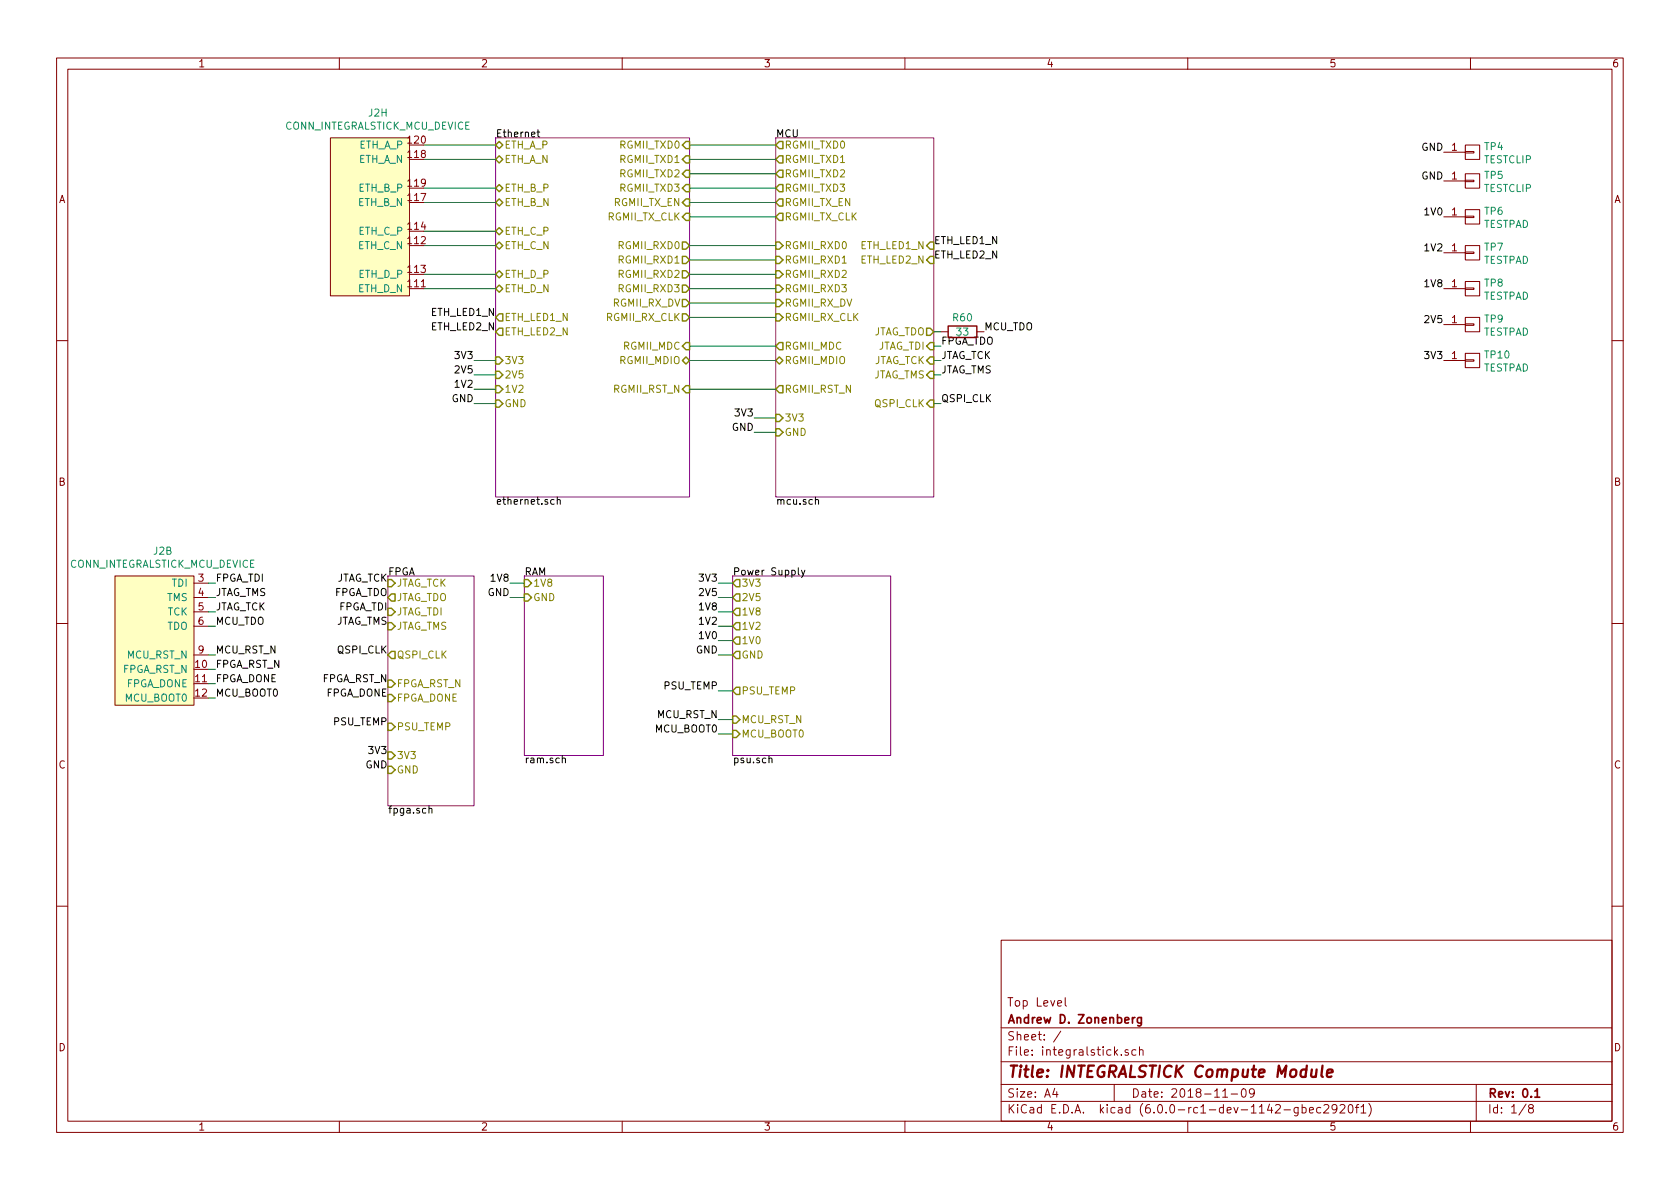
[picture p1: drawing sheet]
EESchema Schematic File Version 4
LIBS:integralstick-cache
EELAYER 29 0
EELAYER END
$Descr A4 11693 8268
encoding utf-8
Sheet 1 8
Title "INTEGRALSTICK Compute Module"
Date "2018-11-09"
Rev "0.1"
Comp "Andrew D. Zonenberg"
Comment1 "Top Level"
Comment2 ""
Comment3 ""
Comment4 ""
$EndDescr
$Sheet
S 5100 4000 1100 1250
U 5B6B7005
F0 "Power Supply" 50
F1 "psu.sch" 50
F2 "MCU_RST_N" I L 5100 5000 50 
F3 "GND" O L 5100 4550 50 
F4 "3V3" O L 5100 4050 50 
F5 "1V8" O L 5100 4250 50 
F6 "PSU_TEMP" O L 5100 4800 50 
F7 "2V5" O L 5100 4150 50 
F8 "1V2" O L 5100 4350 50 
F9 "1V0" O L 5100 4450 50 
F10 "MCU_BOOT0" I L 5100 5100 50 
$EndSheet
$Sheet
S 3450 950  1350 2500
U 5B6B700F
F0 "Ethernet" 50
F1 "ethernet.sch" 50
F2 "ETH_A_P" B L 3450 1000 50 
F3 "ETH_A_N" B L 3450 1100 50 
F4 "ETH_B_P" B L 3450 1300 50 
F5 "ETH_B_N" B L 3450 1400 50 
F6 "ETH_C_P" B L 3450 1600 50 
F7 "ETH_C_N" B L 3450 1700 50 
F8 "ETH_D_P" B L 3450 1900 50 
F9 "ETH_D_N" B L 3450 2000 50 
F10 "RGMII_TXD0" I R 4800 1000 50 
F11 "RGMII_TXD1" I R 4800 1100 50 
F12 "RGMII_TXD2" I R 4800 1200 50 
F13 "RGMII_TXD3" I R 4800 1300 50 
F14 "RGMII_TX_CLK" I R 4800 1500 50 
F15 "RGMII_TX_EN" I R 4800 1400 50 
F16 "RGMII_RXD3" O R 4800 2000 50 
F17 "RGMII_RXD2" O R 4800 1900 50 
F18 "RGMII_RXD1" O R 4800 1800 50 
F19 "RGMII_RXD0" O R 4800 1700 50 
F20 "RGMII_RX_DV" O R 4800 2100 50 
F21 "RGMII_RX_CLK" O R 4800 2200 50 
F22 "RGMII_MDC" I R 4800 2400 50 
F23 "RGMII_MDIO" B R 4800 2500 50 
F24 "RGMII_RST_N" I R 4800 2700 50 
F25 "ETH_LED1_N" O L 3450 2200 50 
F26 "ETH_LED2_N" O L 3450 2300 50 
F27 "3V3" I L 3450 2500 50 
F28 "1V2" I L 3450 2700 50 
F29 "GND" I L 3450 2800 50 
F30 "2V5" I L 3450 2600 50 
$EndSheet
$Sheet
S 2700 4000 600  1600
U 5B6B702C
F0 "FPGA" 50
F1 "fpga.sch" 50
F2 "JTAG_TCK" I L 2700 4050 50 
F3 "JTAG_TDO" O L 2700 4150 50 
F4 "JTAG_TDI" I L 2700 4250 50 
F5 "JTAG_TMS" I L 2700 4350 50 
F6 "QSPI_CLK" O L 2700 4550 50 
F7 "FPGA_RST_N" I L 2700 4750 50 
F8 "FPGA_DONE" I L 2700 4850 50 
F9 "PSU_TEMP" I L 2700 5050 50 
F10 "3V3" I L 2700 5250 50 
F11 "GND" I L 2700 5350 50 
$EndSheet
$Sheet
S 3650 4000 550  1250
U 5B6B703A
F0 "RAM" 50
F1 "ram.sch" 50
F2 "1V8" I L 3650 4050 50 
F3 "GND" I L 3650 4150 50 
$EndSheet
$Sheet
S 5400 950  1100 2500
U 5B6B7044
F0 "MCU" 50
F1 "mcu.sch" 50
F2 "JTAG_TMS" I R 6500 2600 50 
F3 "JTAG_TCK" I R 6500 2500 50 
F4 "JTAG_TDI" I R 6500 2400 50 
F5 "JTAG_TDO" O R 6500 2300 50 
F6 "RGMII_TX_CLK" O L 5400 1500 50 
F7 "RGMII_TX_EN" O L 5400 1400 50 
F8 "RGMII_TXD0" O L 5400 1000 50 
F9 "RGMII_TXD1" O L 5400 1100 50 
F10 "RGMII_TXD2" O L 5400 1200 50 
F11 "RGMII_TXD3" O L 5400 1300 50 
F12 "RGMII_RX_CLK" I L 5400 2200 50 
F13 "RGMII_RX_DV" I L 5400 2100 50 
F14 "RGMII_RXD0" I L 5400 1700 50 
F15 "RGMII_RXD1" I L 5400 1800 50 
F16 "RGMII_RXD2" I L 5400 1900 50 
F17 "RGMII_RXD3" I L 5400 2000 50 
F18 "RGMII_MDIO" B L 5400 2500 50 
F19 "RGMII_MDC" O L 5400 2400 50 
F20 "RGMII_RST_N" O L 5400 2700 50 
F21 "ETH_LED1_N" I R 6500 1700 50 
F22 "ETH_LED2_N" I R 6500 1800 50 
F23 "3V3" I L 5400 2900 50 
F24 "GND" I L 5400 3000 50 
F25 "QSPI_CLK" I R 6500 2800 50 
$EndSheet
Wire Wire Line
	5400 1000 4800 1000
Wire Wire Line
	4800 1100 5400 1100
Wire Wire Line
	5400 1200 4800 1200
Wire Wire Line
	4800 1300 5400 1300
Wire Wire Line
	5400 1400 4800 1400
Wire Wire Line
	4800 1500 5400 1500
Wire Wire Line
	5400 1700 4800 1700
Wire Wire Line
	4800 1800 5400 1800
Wire Wire Line
	5400 1900 4800 1900
Wire Wire Line
	4800 2000 5400 2000
Wire Wire Line
	5400 2100 4800 2100
Wire Wire Line
	4800 2200 5400 2200
Wire Wire Line
	5400 2400 4800 2400
Wire Wire Line
	4800 2500 5400 2500
Wire Wire Line
	5400 2700 4800 2700
Wire Wire Line
	2950 1000 3450 1000
Wire Wire Line
	3450 1100 2950 1100
Wire Wire Line
	2950 1300 3450 1300
Wire Wire Line
	3450 1400 2950 1400
Wire Wire Line
	2950 1700 3450 1700
Wire Wire Line
	3450 1600 2950 1600
Wire Wire Line
	2950 1900 3450 1900
Wire Wire Line
	3450 2000 2950 2000
$Comp
L special-azonenberg:CONN_INTEGRALSTICK_MCU_DEVICE J?
U 8 1
P 2850 2050
AR Path="/5B6B7044/5BA274E9" Ref="J?"  Part="7" 
AR Path="/5BA274E9" Ref="J2"  Part="8" 
F 0 "J2" H 3069 3325 50  0000 C CNN
F 1 "CONN_INTEGRALSTICK_MCU_DEVICE" H 3069 3234 50  0000 C CNN
F 2 "" H 2850 2050 50  0001 C CNN
F 3 "" H 2850 2050 50  0001 C CNN
	8    2850 2050
	-1   0    0    -1  
$EndComp
Text Label 3450 2200 2    50   ~ 0
ETH_LED1_N
Text Label 3450 2300 2    50   ~ 0
ETH_LED2_N
Text Label 6500 1700 0    50   ~ 0
ETH_LED1_N
Text Label 6500 1800 0    50   ~ 0
ETH_LED2_N
Text Label 5250 2900 2    50   ~ 0
3V3
Wire Wire Line
	5250 2900 5400 2900
Text Label 5250 3000 2    50   ~ 0
GND
Wire Wire Line
	5250 3000 5400 3000
Text Label 3300 2500 2    50   ~ 0
3V3
Wire Wire Line
	3300 2500 3450 2500
Text Label 3300 2600 2    50   ~ 0
2V5
Wire Wire Line
	3300 2600 3450 2600
Text Label 3300 2700 2    50   ~ 0
1V2
Wire Wire Line
	3300 2700 3450 2700
Text Label 3300 2800 2    50   ~ 0
GND
Wire Wire Line
	3300 2800 3450 2800
$Comp
L special-azonenberg:CONN_INTEGRALSTICK_MCU_DEVICE J2
U 2 1
P 1350 4900
F 0 "J2" H 1567 5975 50  0000 C CNN
F 1 "CONN_INTEGRALSTICK_MCU_DEVICE" H 1567 5884 50  0000 C CNN
F 2 "" H 1350 4900 50  0001 C CNN
F 3 "" H 1350 4900 50  0001 C CNN
	2    1350 4900
	-1   0    0    -1  
$EndComp
Text Label 1500 4050 0    50   ~ 0
FPGA_TDI
Wire Wire Line
	1500 4050 1450 4050
Text Label 2700 4250 2    50   ~ 0
FPGA_TDI
Text Label 1500 4350 0    50   ~ 0
MCU_TDO
Wire Wire Line
	1500 4350 1450 4350
Text Label 6850 2300 0    50   ~ 0
MCU_TDO
Wire Wire Line
	6550 2300 6500 2300
Text Label 6550 2400 0    50   ~ 0
FPGA_TDO
Wire Wire Line
	6550 2400 6500 2400
Text Label 2700 4150 2    50   ~ 0
FPGA_TDO
Text Label 1500 4150 0    50   ~ 0
JTAG_TMS
Wire Wire Line
	1500 4150 1450 4150
Text Label 2700 4350 2    50   ~ 0
JTAG_TMS
Text Label 6550 2600 0    50   ~ 0
JTAG_TMS
Wire Wire Line
	6550 2600 6500 2600
Text Label 6550 2500 0    50   ~ 0
JTAG_TCK
Wire Wire Line
	6550 2500 6500 2500
Text Label 1500 4250 0    50   ~ 0
JTAG_TCK
Wire Wire Line
	1500 4250 1450 4250
Text Label 2700 4050 2    50   ~ 0
JTAG_TCK
Text Label 2700 4550 2    50   ~ 0
QSPI_CLK
Text Label 6550 2800 0    50   ~ 0
QSPI_CLK
Wire Wire Line
	6550 2800 6500 2800
Text Label 2700 4750 2    50   ~ 0
FPGA_RST_N
Text Label 1500 4650 0    50   ~ 0
FPGA_RST_N
Wire Wire Line
	1500 4650 1450 4650
Text Label 2700 4850 2    50   ~ 0
FPGA_DONE
Text Label 1500 4750 0    50   ~ 0
FPGA_DONE
Wire Wire Line
	1500 4750 1450 4750
Text Label 1500 4550 0    50   ~ 0
MCU_RST_N
Wire Wire Line
	1500 4550 1450 4550
Text Label 5000 4050 2    50   ~ 0
3V3
Wire Wire Line
	5000 4050 5100 4050
Text Label 5000 4550 2    50   ~ 0
GND
Wire Wire Line
	5000 4550 5100 4550
Text Label 5000 5000 2    50   ~ 0
MCU_RST_N
Wire Wire Line
	5000 5000 5100 5000
Text Label 5000 4250 2    50   ~ 0
1V8
Wire Wire Line
	5000 4250 5100 4250
Text Label 3550 4050 2    50   ~ 0
1V8
Wire Wire Line
	3550 4050 3650 4050
Text Label 3550 4150 2    50   ~ 0
GND
Wire Wire Line
	3550 4150 3650 4150
Text Label 2700 5050 2    50   ~ 0
PSU_TEMP
Text Label 5000 4800 2    50   ~ 0
PSU_TEMP
Wire Wire Line
	5000 4800 5100 4800
Text Label 5000 4150 2    50   ~ 0
2V5
Wire Wire Line
	5000 4150 5100 4150
Text Label 5000 4350 2    50   ~ 0
1V2
Wire Wire Line
	5000 4350 5100 4350
Text Label 5000 4450 2    50   ~ 0
1V0
Wire Wire Line
	5000 4450 5100 4450
Text Label 2700 5250 2    50   ~ 0
3V3
Text Label 2700 5350 2    50   ~ 0
GND
Text Label 1500 4850 0    50   ~ 0
MCU_BOOT0
Wire Wire Line
	1500 4850 1450 4850
Text Label 5000 5100 2    50   ~ 0
MCU_BOOT0
Wire Wire Line
	5000 5100 5100 5100
$Comp
L device:R R60
U 1 1
P 6700 2300
F 0 "R60" V 6600 2300 50  0000 C CNN
F 1 "33" V 6700 2300 50  0000 C CNN
F 2 "" V 6630 2300 50  0001 C CNN
F 3 "" H 6700 2300 50  0001 C CNN
	1    6700 2300
	0    1    1    0   
$EndComp
$Comp
L conn:CONN_01X01 TP4
U 1 1
P 10250 1050
F 0 "TP4" H 10328 1091 50  0000 L CNN
F 1 "TESTCLIP" H 10328 1000 50  0000 L CNN
F 2 "" H 10250 1050 50  0001 C CNN
F 3 "" H 10250 1050 50  0001 C CNN
	1    10250 1050
	1    0    0    -1  
$EndComp
Text Label 10050 1050 2    50   ~ 0
GND
$Comp
L conn:CONN_01X01 TP5
U 1 1
P 10250 1250
F 0 "TP5" H 10328 1291 50  0000 L CNN
F 1 "TESTCLIP" H 10328 1200 50  0000 L CNN
F 2 "" H 10250 1250 50  0001 C CNN
F 3 "" H 10250 1250 50  0001 C CNN
	1    10250 1250
	1    0    0    -1  
$EndComp
Text Label 10050 1250 2    50   ~ 0
GND
$Comp
L conn:CONN_01X01 TP6
U 1 1
P 10250 1500
F 0 "TP6" H 10328 1541 50  0000 L CNN
F 1 "TESTPAD" H 10328 1450 50  0000 L CNN
F 2 "" H 10250 1500 50  0001 C CNN
F 3 "" H 10250 1500 50  0001 C CNN
	1    10250 1500
	1    0    0    -1  
$EndComp
Text Label 10050 1500 2    50   ~ 0
1V0
$Comp
L conn:CONN_01X01 TP7
U 1 1
P 10250 1750
F 0 "TP7" H 10328 1791 50  0000 L CNN
F 1 "TESTPAD" H 10328 1700 50  0000 L CNN
F 2 "" H 10250 1750 50  0001 C CNN
F 3 "" H 10250 1750 50  0001 C CNN
	1    10250 1750
	1    0    0    -1  
$EndComp
Text Label 10050 1750 2    50   ~ 0
1V2
$Comp
L conn:CONN_01X01 TP8
U 1 1
P 10250 2000
F 0 "TP8" H 10328 2041 50  0000 L CNN
F 1 "TESTPAD" H 10328 1950 50  0000 L CNN
F 2 "" H 10250 2000 50  0001 C CNN
F 3 "" H 10250 2000 50  0001 C CNN
	1    10250 2000
	1    0    0    -1  
$EndComp
Text Label 10050 2000 2    50   ~ 0
1V8
$Comp
L conn:CONN_01X01 TP9
U 1 1
P 10250 2250
F 0 "TP9" H 10328 2291 50  0000 L CNN
F 1 "TESTPAD" H 10328 2200 50  0000 L CNN
F 2 "" H 10250 2250 50  0001 C CNN
F 3 "" H 10250 2250 50  0001 C CNN
	1    10250 2250
	1    0    0    -1  
$EndComp
Text Label 10050 2250 2    50   ~ 0
2V5
$Comp
L conn:CONN_01X01 TP10
U 1 1
P 10250 2500
F 0 "TP10" H 10328 2541 50  0000 L CNN
F 1 "TESTPAD" H 10328 2450 50  0000 L CNN
F 2 "" H 10250 2500 50  0001 C CNN
F 3 "" H 10250 2500 50  0001 C CNN
	1    10250 2500
	1    0    0    -1  
$EndComp
Text Label 10050 2500 2    50   ~ 0
3V3
$EndSCHEMATC
